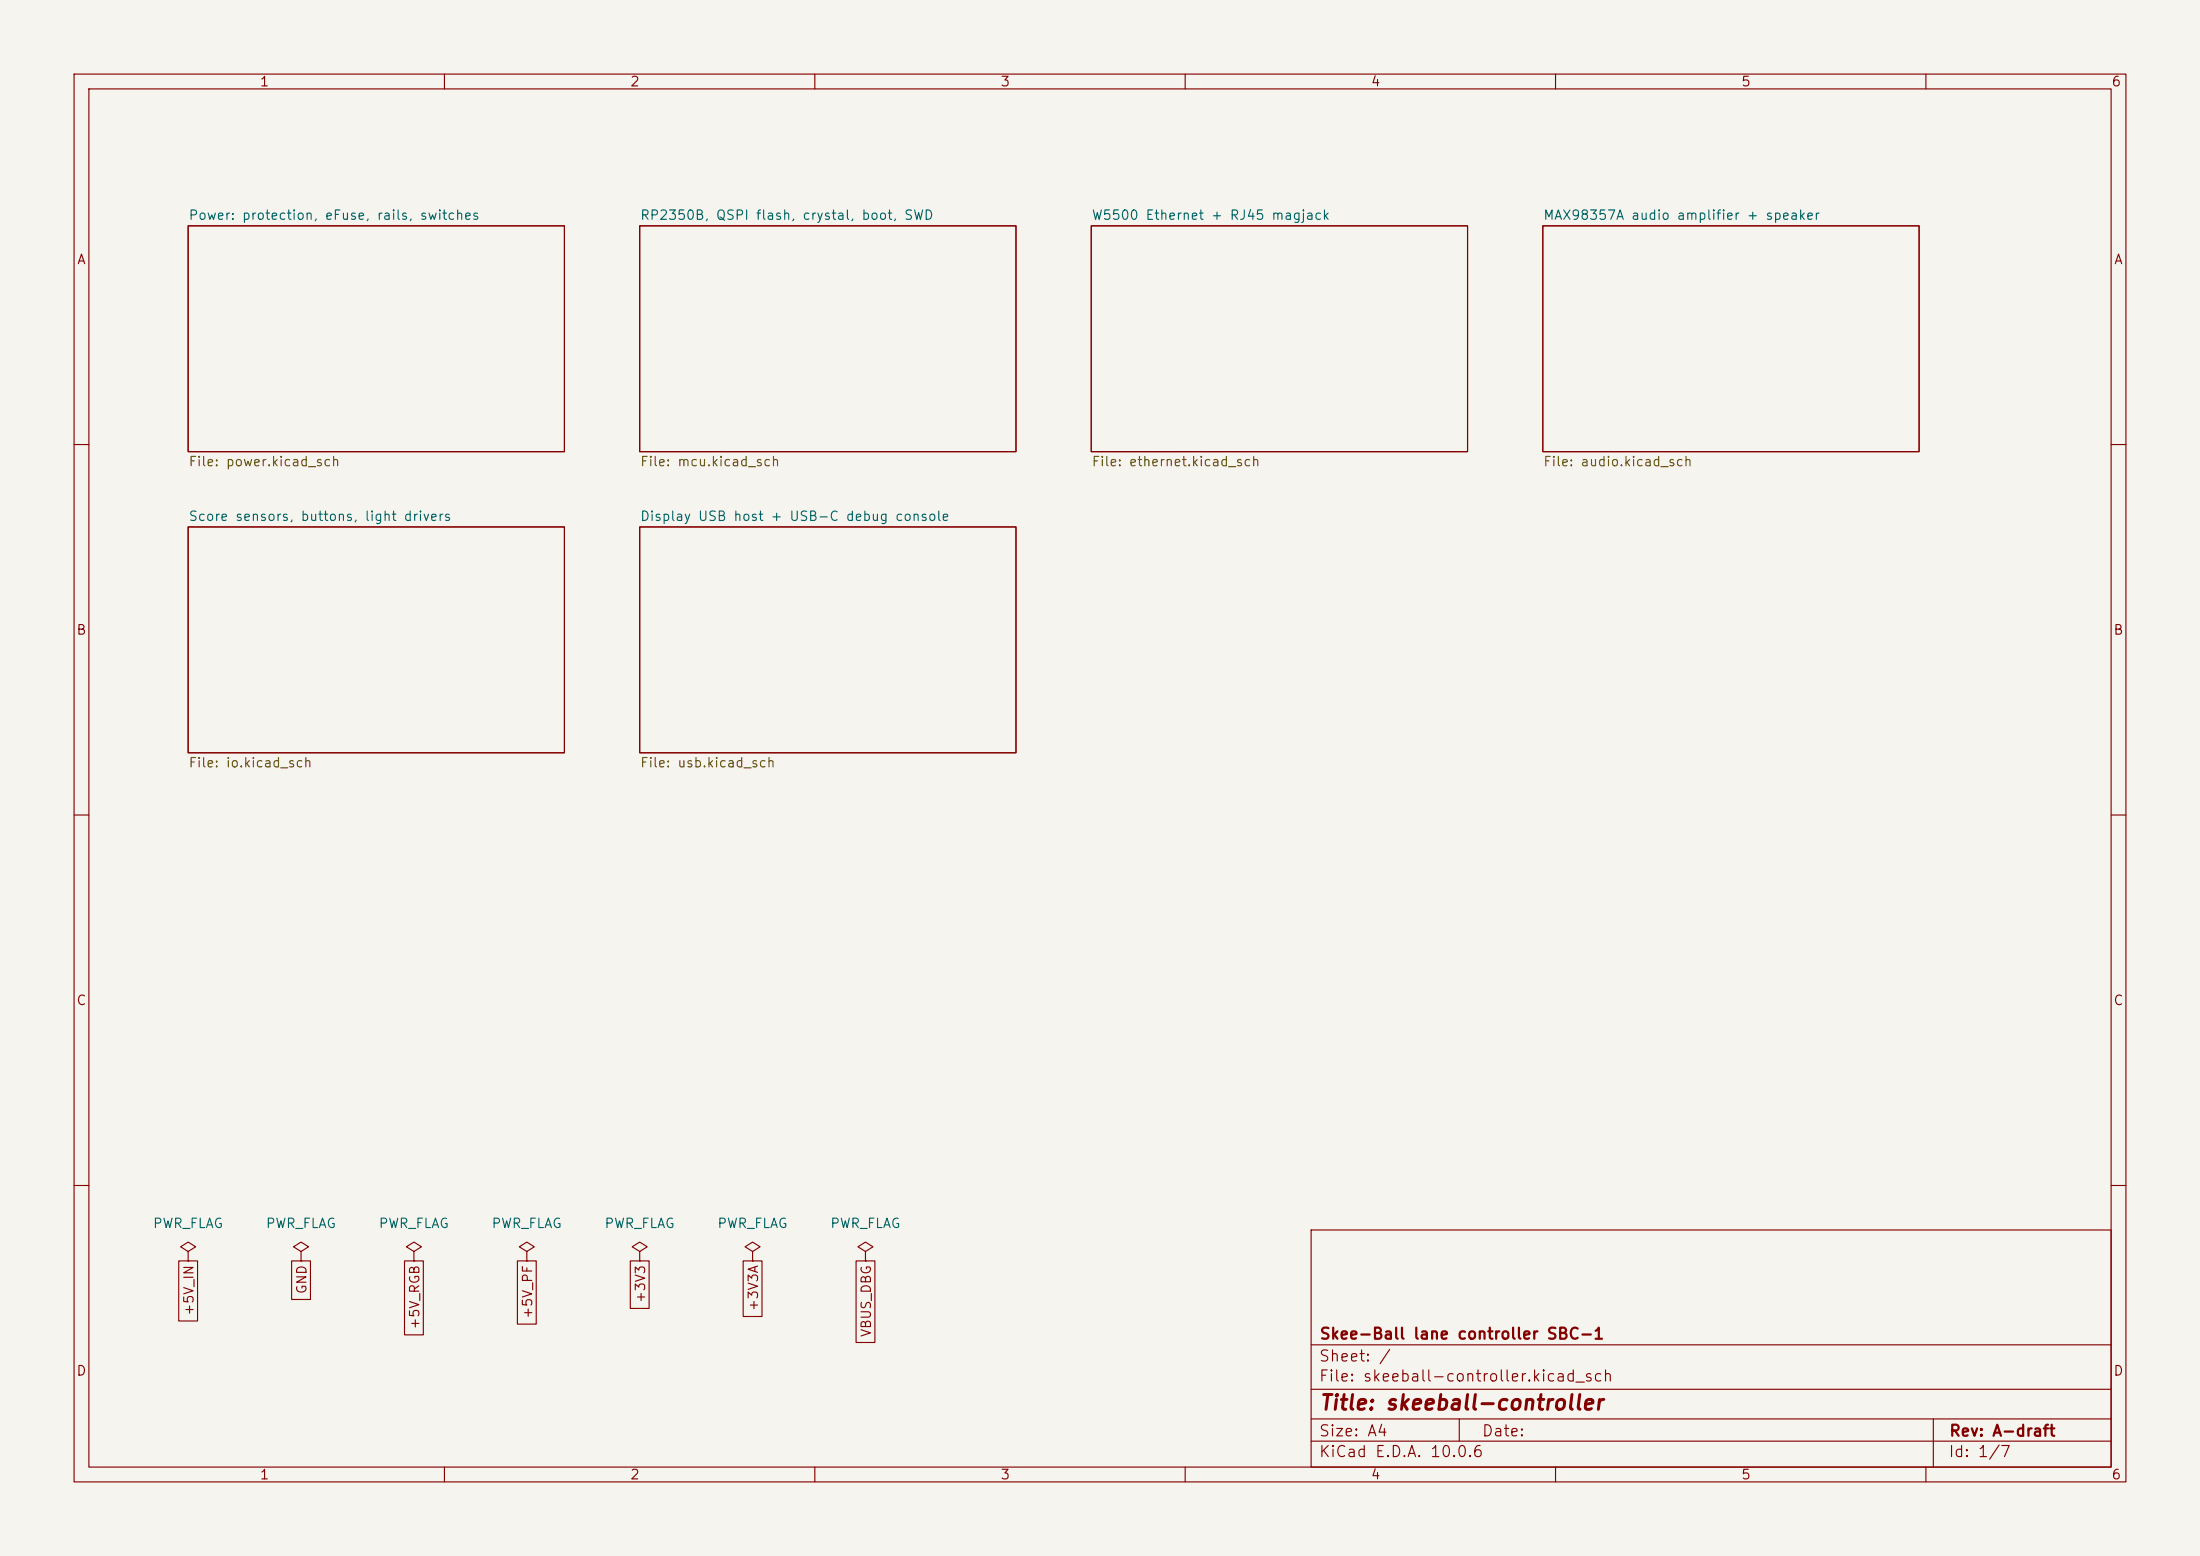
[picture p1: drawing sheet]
<svg xmlns="http://www.w3.org/2000/svg" width="297mm" height="210mm" viewBox="0 0 297 210" stroke-linecap="round" stroke-linejoin="round" font-family="sans-serif">
<path d="M0 0h297v210h-297z" fill="#f5f4ef" stroke="#f5f4ef" stroke-width=".14"/>
<g fill="none" stroke="#840000" stroke-width=".15">
<path d="M10 10h277v190h-277zM12 12h273v186h-273zM60 10v2M110 10v2M160 10v2M210 10v2M260 10v2M25.4 30.5h50.8v30.5h-50.8zM86.4 30.5h50.8v30.5h-50.8zM147.3 30.5h50.8v30.5h-50.8zM208.3 30.5h50.8v30.5h-50.8zM10 60h2"/>
<path d="M25.4 71.1h50.8v30.5h-50.8zM86.4 71.1h50.8v30.5h-50.8zM285 60h2M10 110h2M285 110h2M10 160h2M24.1 170.2h2.6v8.1h-2.6zM25.4 168.9l1-.6-1-.7-1 .7 1 .6v1.3M25.4 170.2h.1M39.4 170.2h2.5v5.2h-2.5zM40.6 168.9l1.1-.6-1.1-.7-1 .7 1 .6v1.3M40.6 170.2h.1"/>
<path d="M54.6 170.2h2.6v10h-2.6zM55.9 168.9l1-.6-1-.7-1 .7 1 .6v1.3M55.9 170.2h.1M69.8 170.2h2.6v8.5h-2.6zM71.1 168.9l1-.6-1-.7-1 .7 1 .6v1.3M71.1 170.2h.1M85.1 170.2h2.5v6.4h-2.5zM86.4 168.9l1-.6-1-.7-1.1 .7 1.1 .6v1.3M86.4 170.2h.1M100.3 170.2h2.6v7.5h-2.6zM101.6 168.9l1-.6-1-.7-1 .7 1 .6v1.3M101.6 170.2h.1"/>
<path d="M115.6 170.2h2.5v11h-2.5zM116.8 168.9l1.1-.6-1.1-.7-1 .7 1 .6v1.3M116.8 170.2h.1M177 166h108v32h-108zM285 160h2M60 198v2M110 198v2M160 198v2M177 194.5h108M177 191.5h108M177 187.5h108M177 181.5h108"/>
<path d="M197 191.5v3M210 198v2M260 198v2M261 191.5v6.5"/>
</g>
<text font-size="2" fill="#840000" x="178" y="190.8">Title: skeeball-controller</text>
<g font-size="1.5" fill="#840000">
<text x="178" y="184.1">Sheet: /</text>
<text x="178" y="181.1">Skee-Ball lane controller SBC-1</text>
<text x="178" y="186.8">File: skeeball-controller.kicad_sch</text>
<text x="178" y="197">KiCad E.D.A. 10.0.6</text>
<text x="178" y="194.2">Size: A4</text>
<text x="200" y="194.2">Date:</text>
<text x="263" y="197">Id: 1/7</text>
<text x="263" y="194.2">Rev: A-draft</text>
</g>
<g font-size="1.3" fill="#840000">
<text x="35" y="12">1</text>
<text x="85" y="12">2</text>
<text x="135" y="12">3</text>
<text x="185" y="12">4</text>
<text x="235" y="12">5</text>
<text x="285" y="12">6</text>
<text x="10.3" y="36">A</text>
<text x="285.3" y="36">A</text>
<text x="10.2" y="86">B</text>
<text x="285.2" y="86">B</text>
<text x="10.2" y="136">C</text>
<text x="285.2" y="136">C</text>
<text x="26.5" y="177.7" transform="rotate(-90 26.5 177.7)">+5V_IN</text>
<text x="41.7" y="174.8" transform="rotate(-90 41.7 174.8)">GND</text>
<text x="56.9" y="179.5" transform="rotate(-90 56.9 179.5)">+5V_RGB</text>
<text x="72.2" y="178.1" transform="rotate(-90 72.2 178.1)">+5V_PF</text>
<text x="87.4" y="176" transform="rotate(-90 87.4 176)">+3V3</text>
<text x="102.7" y="177.1" transform="rotate(-90 102.7 177.1)">+3V3A</text>
<text x="10.2" y="186">D</text>
<text x="117.9" y="180.6" transform="rotate(-90 117.9 180.6)">VBUS_DBG</text>
<text x="285.2" y="186">D</text>
<text x="35" y="200">1</text>
<text x="85" y="200">2</text>
<text x="135" y="200">3</text>
<text x="185" y="200">4</text>
<text x="235" y="200">5</text>
<text x="285" y="200">6</text>
</g>
<g font-size="1.3" fill="#006464">
<text x="25.4" y="30">Power: protection, eFuse, rails, switches</text>
<text x="86.3" y="30">RP2350B, QSPI flash, crystal, boot, SWD</text>
<text x="147.3" y="30">W5500 Ethernet + RJ45 magjack</text>
<text x="208.3" y="30">MAX98357A audio amplifier + speaker</text>
<text x="25.4" y="70.6">Score sensors, buttons, light drivers</text>
<text x="86.3" y="70.6">Display USB host + USB-C debug console</text>
<text x="20.6" y="166.1">PWR_FLAG</text>
<text x="35.8" y="166.1">PWR_FLAG</text>
<text x="51" y="166.1">PWR_FLAG</text>
<text x="66.3" y="166.1">PWR_FLAG</text>
<text x="81.5" y="166.1">PWR_FLAG</text>
<text x="96.8" y="166.1">PWR_FLAG</text>
<text x="112" y="166.1">PWR_FLAG</text>
</g>
<g font-size="1.3" fill="#725600">
<text x="25.4" y="63.3">File: power.kicad_sch</text>
<text x="86.3" y="63.3">File: mcu.kicad_sch</text>
<text x="147.3" y="63.3">File: ethernet.kicad_sch</text>
<text x="208.3" y="63.3">File: audio.kicad_sch</text>
<text x="25.4" y="103.9">File: io.kicad_sch</text>
<text x="86.3" y="103.9">File: usb.kicad_sch</text>
</g>
</svg>
